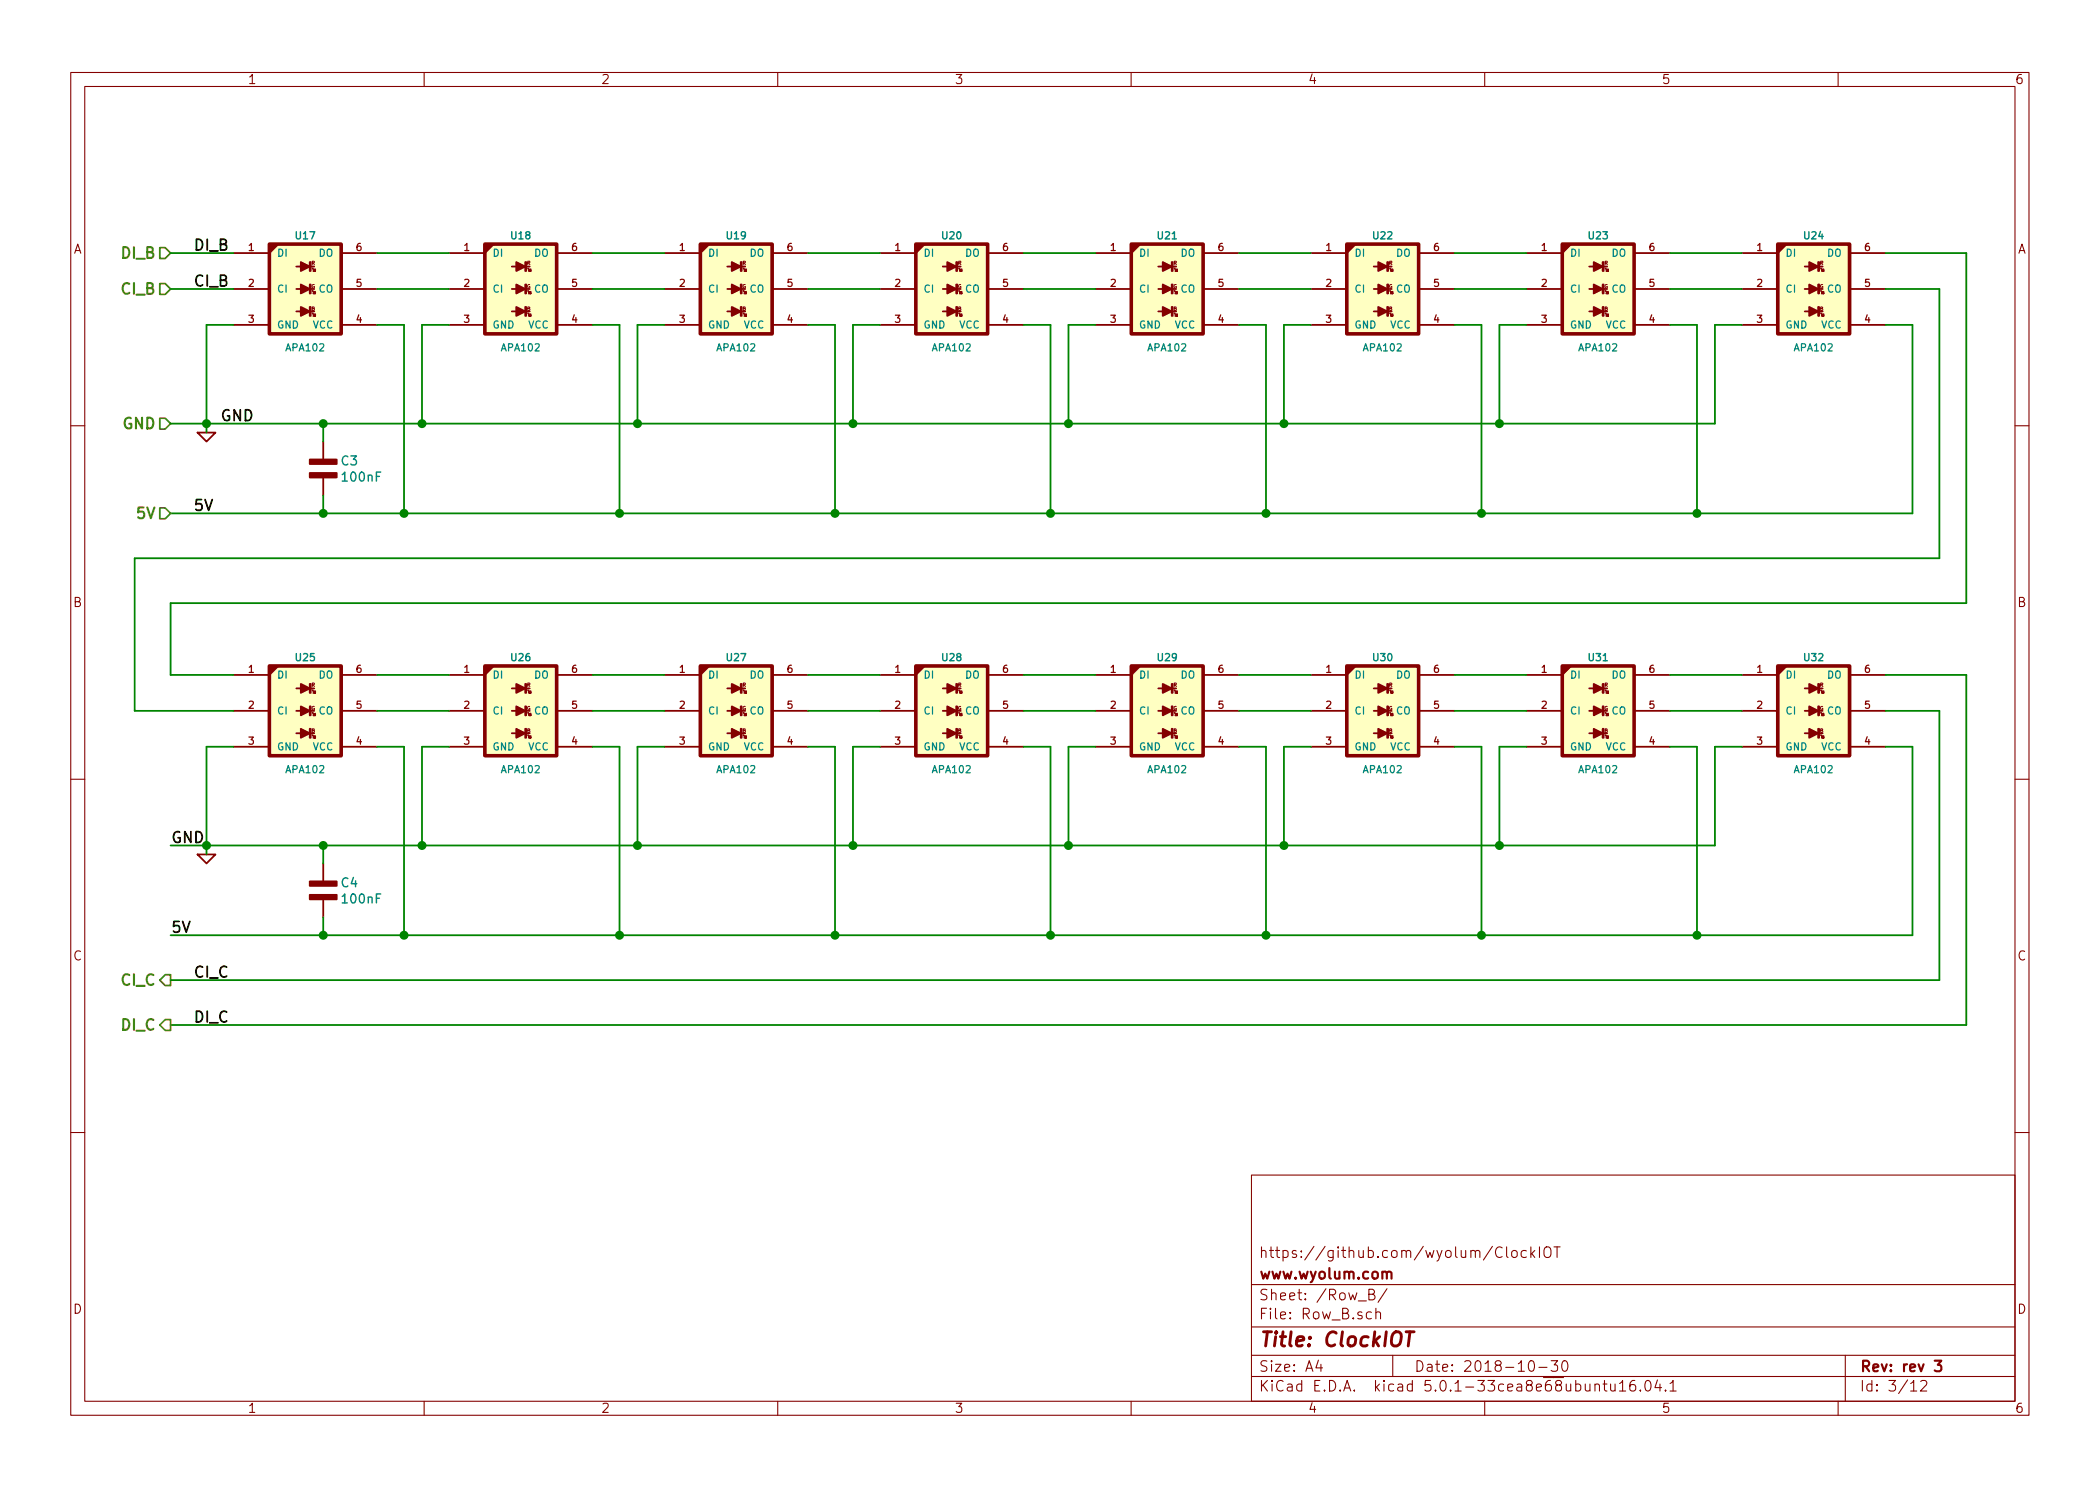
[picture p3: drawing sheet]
EESchema Schematic File Version 4
LIBS:ClockIOT-cache
EELAYER 26 0
EELAYER END
$Descr A4 11693 8268
encoding utf-8
Sheet 3 12
Title "ClockIOT"
Date "2018-10-30"
Rev "rev 3"
Comp "www.wyolum.com"
Comment1 "https://github.com/wyolum/ClockIOT"
Comment2 ""
Comment3 ""
Comment4 ""
$EndDescr
Text Label 1075 1400 0    60   ~ 0
DI_B
Text HLabel 950  2350 0    60   Input ~ 12
GND
$Comp
L ClockIOT:APA102 U17
U 1 1
P 1700 1600
AR Path="/56C2B784" Ref="U17"  Part="1" 
AR Path="/54253F7B/56C2B784" Ref="U17"  Part="1" 
F 0 "U17" H 1700 1900 40  0000 C CNB
F 1 "APA102" H 1700 1275 40  0000 C CNN
F 2 "ClockIOT_libs:APA102" H 1600 2000 60  0001 C CNN
F 3 "" H 1700 1600 60  0001 C CNN
F 4 "mfr_pn" H 1700 1600 60  0001 C CNN "manf#"
	1    1700 1600
	1    0    0    -1  
$EndComp
Text Label 1225 2350 0    60   ~ 0
GND
Text Label 1075 2850 0    60   ~ 0
5V
$Comp
L ClockIOT:GND #PWR03
U 1 1
P 1150 2400
F 0 "#PWR03" H 1150 2400 30  0001 C CNN
F 1 "GND" H 1150 2330 30  0001 C CNN
F 2 "" H 1150 2400 60  0001 C CNN
F 3 "" H 1150 2400 60  0001 C CNN
F 4 "Value" H 1150 2400 50  0001 C CNN "manf#"
	1    1150 2400
	1    0    0    -1  
$EndComp
Wire Wire Line
	1150 1800 1150 2350
Wire Wire Line
	950  2350 1150 2350
Wire Wire Line
	10800 3100 10800 1600
Wire Wire Line
	950  2850 1800 2850
Connection ~ 1150 2350
$Comp
L ClockIOT:APA102 U18
U 1 1
P 2900 1600
AR Path="/56C2B7AF" Ref="U18"  Part="1" 
AR Path="/54253F7B/56C2B7AF" Ref="U18"  Part="1" 
F 0 "U18" H 2900 1900 40  0000 C CNB
F 1 "APA102" H 2900 1275 40  0000 C CNN
F 2 "ClockIOT_libs:APA102" H 2800 2000 60  0001 C CNN
F 3 "" H 2900 1600 60  0001 C CNN
F 4 "mfr_pn" H 2900 1600 60  0001 C CNN "manf#"
	1    2900 1600
	1    0    0    -1  
$EndComp
$Comp
L ClockIOT:APA102 U19
U 1 1
P 4100 1600
AR Path="/56C2B7B7" Ref="U19"  Part="1" 
AR Path="/54253F7B/56C2B7B7" Ref="U19"  Part="1" 
F 0 "U19" H 4100 1900 40  0000 C CNB
F 1 "APA102" H 4100 1275 40  0000 C CNN
F 2 "ClockIOT_libs:APA102" H 4000 2000 60  0001 C CNN
F 3 "" H 4100 1600 60  0001 C CNN
F 4 "mfr_pn" H 4100 1600 60  0001 C CNN "manf#"
	1    4100 1600
	1    0    0    -1  
$EndComp
$Comp
L ClockIOT:APA102 U20
U 1 1
P 5300 1600
AR Path="/56C2B7BF" Ref="U20"  Part="1" 
AR Path="/54253F7B/56C2B7BF" Ref="U20"  Part="1" 
F 0 "U20" H 5300 1900 40  0000 C CNB
F 1 "APA102" H 5300 1275 40  0000 C CNN
F 2 "ClockIOT_libs:APA102" H 5200 2000 60  0001 C CNN
F 3 "" H 5300 1600 60  0001 C CNN
F 4 "mfr_pn" H 5300 1600 60  0001 C CNN "manf#"
	1    5300 1600
	1    0    0    -1  
$EndComp
$Comp
L ClockIOT:APA102 U21
U 1 1
P 6500 1600
AR Path="/56C2B7C7" Ref="U21"  Part="1" 
AR Path="/54253F7B/56C2B7C7" Ref="U21"  Part="1" 
F 0 "U21" H 6500 1900 40  0000 C CNB
F 1 "APA102" H 6500 1275 40  0000 C CNN
F 2 "ClockIOT_libs:APA102" H 6400 2000 60  0001 C CNN
F 3 "" H 6500 1600 60  0001 C CNN
F 4 "mfr_pn" H 6500 1600 60  0001 C CNN "manf#"
	1    6500 1600
	1    0    0    -1  
$EndComp
$Comp
L ClockIOT:APA102 U22
U 1 1
P 7700 1600
AR Path="/56C2B7CF" Ref="U22"  Part="1" 
AR Path="/54253F7B/56C2B7CF" Ref="U22"  Part="1" 
F 0 "U22" H 7700 1900 40  0000 C CNB
F 1 "APA102" H 7700 1275 40  0000 C CNN
F 2 "ClockIOT_libs:APA102" H 7600 2000 60  0001 C CNN
F 3 "" H 7700 1600 60  0001 C CNN
F 4 "mfr_pn" H 7700 1600 60  0001 C CNN "manf#"
	1    7700 1600
	1    0    0    -1  
$EndComp
$Comp
L ClockIOT:APA102 U23
U 1 1
P 8900 1600
AR Path="/56C2B7D7" Ref="U23"  Part="1" 
AR Path="/54253F7B/56C2B7D7" Ref="U23"  Part="1" 
F 0 "U23" H 8900 1900 40  0000 C CNB
F 1 "APA102" H 8900 1275 40  0000 C CNN
F 2 "ClockIOT_libs:APA102" H 8800 2000 60  0001 C CNN
F 3 "" H 8900 1600 60  0001 C CNN
F 4 "mfr_pn" H 8900 1600 60  0001 C CNN "manf#"
	1    8900 1600
	1    0    0    -1  
$EndComp
$Comp
L ClockIOT:APA102 U24
U 1 1
P 10100 1600
AR Path="/56C2B7DF" Ref="U24"  Part="1" 
AR Path="/54253F7B/56C2B7DF" Ref="U24"  Part="1" 
F 0 "U24" H 10100 1900 40  0000 C CNB
F 1 "APA102" H 10100 1275 40  0000 C CNN
F 2 "ClockIOT_libs:APA102" H 10000 2000 60  0001 C CNN
F 3 "" H 10100 1600 60  0001 C CNN
F 4 "mfr_pn" H 10100 1600 60  0001 C CNN "manf#"
	1    10100 1600
	1    0    0    -1  
$EndComp
Wire Wire Line
	2100 1400 2500 1400
Wire Wire Line
	3300 1400 3700 1400
Wire Wire Line
	2100 1600 2500 1600
Wire Wire Line
	3300 1600 3700 1600
Wire Wire Line
	4500 1400 4900 1400
Wire Wire Line
	4500 1600 4900 1600
Wire Wire Line
	5700 1400 6100 1400
Wire Wire Line
	5700 1600 6100 1600
Wire Wire Line
	6900 1400 7300 1400
Wire Wire Line
	6900 1600 7300 1600
Wire Wire Line
	8100 1400 8500 1400
Wire Wire Line
	8100 1600 8500 1600
Wire Wire Line
	9300 1400 9700 1400
Wire Wire Line
	9300 1600 9700 1600
Wire Wire Line
	1300 1800 1150 1800
Wire Wire Line
	2500 1800 2350 1800
Wire Wire Line
	2350 1800 2350 2350
Connection ~ 2350 2350
Wire Wire Line
	2100 1800 2250 1800
Wire Wire Line
	2250 1800 2250 2850
Connection ~ 2250 2850
Wire Wire Line
	3300 1800 3450 1800
Wire Wire Line
	3450 1800 3450 2850
Connection ~ 3450 2850
Wire Wire Line
	3700 1800 3550 1800
Wire Wire Line
	3550 1800 3550 2350
Connection ~ 3550 2350
Wire Wire Line
	4500 1800 4650 1800
Wire Wire Line
	4650 1800 4650 2850
Connection ~ 4650 2850
Wire Wire Line
	4900 1800 4750 1800
Wire Wire Line
	4750 1800 4750 2350
Connection ~ 4750 2350
Wire Wire Line
	5700 1800 5850 1800
Wire Wire Line
	5850 1800 5850 2850
Connection ~ 5850 2850
Wire Wire Line
	6100 1800 5950 1800
Wire Wire Line
	5950 1800 5950 2350
Connection ~ 5950 2350
Wire Wire Line
	6900 1800 7050 1800
Wire Wire Line
	7050 1800 7050 2850
Connection ~ 7050 2850
Wire Wire Line
	7300 1800 7150 1800
Wire Wire Line
	7150 1800 7150 2350
Connection ~ 7150 2350
Wire Wire Line
	8100 1800 8250 1800
Wire Wire Line
	8250 1800 8250 2850
Connection ~ 8250 2850
Wire Wire Line
	8500 1800 8350 1800
Wire Wire Line
	8350 1800 8350 2350
Connection ~ 8350 2350
Wire Wire Line
	9300 1800 9450 1800
Wire Wire Line
	9450 1800 9450 2850
Wire Wire Line
	9700 1800 9550 1800
Wire Wire Line
	9550 1800 9550 2350
Wire Wire Line
	10500 1800 10650 1800
Wire Wire Line
	10650 1800 10650 2850
Connection ~ 9450 2850
Wire Wire Line
	10800 1600 10500 1600
Wire Wire Line
	10500 1400 10950 1400
Wire Wire Line
	10950 1400 10950 3350
Wire Wire Line
	10950 3350 950  3350
Text HLabel 950  1400 0    60   Input ~ 12
DI_B
Text HLabel 950  1600 0    60   Input ~ 12
CI_B
Wire Wire Line
	1300 1400 950  1400
Wire Wire Line
	1300 1600 950  1600
Text Label 1075 1600 0    60   ~ 0
CI_B
Text HLabel 950  5450 0    60   Output ~ 12
CI_C
$Comp
L ClockIOT:APA102 U25
U 1 1
P 1700 3950
AR Path="/5A4C8085" Ref="U25"  Part="1" 
AR Path="/54253F7B/5A4C8085" Ref="U25"  Part="1" 
F 0 "U25" H 1700 4250 40  0000 C CNB
F 1 "APA102" H 1700 3625 40  0000 C CNN
F 2 "ClockIOT_libs:APA102" H 1600 4350 60  0001 C CNN
F 3 "" H 1700 3950 60  0001 C CNN
F 4 "mfr_pn" H 1700 3950 60  0001 C CNN "manf#"
	1    1700 3950
	1    0    0    -1  
$EndComp
Text Label 950  4700 0    60   ~ 0
GND
Text Label 950  5200 0    60   ~ 0
5V
Text Label 1075 5450 0    60   ~ 0
CI_C
$Comp
L ClockIOT:GND #PWR04
U 1 1
P 1150 4750
F 0 "#PWR04" H 1150 4750 30  0001 C CNN
F 1 "GND" H 1150 4680 30  0001 C CNN
F 2 "" H 1150 4750 60  0001 C CNN
F 3 "" H 1150 4750 60  0001 C CNN
F 4 "Value" H 1150 4750 50  0001 C CNN "manf#"
	1    1150 4750
	1    0    0    -1  
$EndComp
Wire Wire Line
	1150 4150 1150 4700
Wire Wire Line
	950  5450 10800 5450
Wire Wire Line
	950  4700 1150 4700
Wire Wire Line
	10800 5450 10800 3950
Wire Wire Line
	950  5200 1800 5200
Connection ~ 1150 4700
$Comp
L ClockIOT:APA102 U26
U 1 1
P 2900 3950
AR Path="/5A4C809D" Ref="U26"  Part="1" 
AR Path="/54253F7B/5A4C809D" Ref="U26"  Part="1" 
F 0 "U26" H 2900 4250 40  0000 C CNB
F 1 "APA102" H 2900 3625 40  0000 C CNN
F 2 "ClockIOT_libs:APA102" H 2800 4350 60  0001 C CNN
F 3 "" H 2900 3950 60  0001 C CNN
F 4 "mfr_pn" H 2900 3950 60  0001 C CNN "manf#"
	1    2900 3950
	1    0    0    -1  
$EndComp
$Comp
L ClockIOT:APA102 U27
U 1 1
P 4100 3950
AR Path="/5A4C80A4" Ref="U27"  Part="1" 
AR Path="/54253F7B/5A4C80A4" Ref="U27"  Part="1" 
F 0 "U27" H 4100 4250 40  0000 C CNB
F 1 "APA102" H 4100 3625 40  0000 C CNN
F 2 "ClockIOT_libs:APA102" H 4000 4350 60  0001 C CNN
F 3 "" H 4100 3950 60  0001 C CNN
F 4 "mfr_pn" H 4100 3950 60  0001 C CNN "manf#"
	1    4100 3950
	1    0    0    -1  
$EndComp
$Comp
L ClockIOT:APA102 U28
U 1 1
P 5300 3950
AR Path="/5A4C80AB" Ref="U28"  Part="1" 
AR Path="/54253F7B/5A4C80AB" Ref="U28"  Part="1" 
F 0 "U28" H 5300 4250 40  0000 C CNB
F 1 "APA102" H 5300 3625 40  0000 C CNN
F 2 "ClockIOT_libs:APA102" H 5200 4350 60  0001 C CNN
F 3 "" H 5300 3950 60  0001 C CNN
F 4 "mfr_pn" H 5300 3950 60  0001 C CNN "manf#"
	1    5300 3950
	1    0    0    -1  
$EndComp
$Comp
L ClockIOT:APA102 U29
U 1 1
P 6500 3950
AR Path="/5A4C80B2" Ref="U29"  Part="1" 
AR Path="/54253F7B/5A4C80B2" Ref="U29"  Part="1" 
F 0 "U29" H 6500 4250 40  0000 C CNB
F 1 "APA102" H 6500 3625 40  0000 C CNN
F 2 "ClockIOT_libs:APA102" H 6400 4350 60  0001 C CNN
F 3 "" H 6500 3950 60  0001 C CNN
F 4 "mfr_pn" H 6500 3950 60  0001 C CNN "manf#"
	1    6500 3950
	1    0    0    -1  
$EndComp
$Comp
L ClockIOT:APA102 U30
U 1 1
P 7700 3950
AR Path="/5A4C80B9" Ref="U30"  Part="1" 
AR Path="/54253F7B/5A4C80B9" Ref="U30"  Part="1" 
F 0 "U30" H 7700 4250 40  0000 C CNB
F 1 "APA102" H 7700 3625 40  0000 C CNN
F 2 "ClockIOT_libs:APA102" H 7600 4350 60  0001 C CNN
F 3 "" H 7700 3950 60  0001 C CNN
F 4 "mfr_pn" H 7700 3950 60  0001 C CNN "manf#"
	1    7700 3950
	1    0    0    -1  
$EndComp
$Comp
L ClockIOT:APA102 U31
U 1 1
P 8900 3950
AR Path="/5A4C80C0" Ref="U31"  Part="1" 
AR Path="/54253F7B/5A4C80C0" Ref="U31"  Part="1" 
F 0 "U31" H 8900 4250 40  0000 C CNB
F 1 "APA102" H 8900 3625 40  0000 C CNN
F 2 "ClockIOT_libs:APA102" H 8800 4350 60  0001 C CNN
F 3 "" H 8900 3950 60  0001 C CNN
F 4 "mfr_pn" H 8900 3950 60  0001 C CNN "manf#"
	1    8900 3950
	1    0    0    -1  
$EndComp
$Comp
L ClockIOT:APA102 U32
U 1 1
P 10100 3950
AR Path="/5A4C80C7" Ref="U32"  Part="1" 
AR Path="/54253F7B/5A4C80C7" Ref="U32"  Part="1" 
F 0 "U32" H 10100 4250 40  0000 C CNB
F 1 "APA102" H 10100 3625 40  0000 C CNN
F 2 "ClockIOT_libs:APA102" H 10000 4350 60  0001 C CNN
F 3 "" H 10100 3950 60  0001 C CNN
F 4 "mfr_pn" H 10100 3950 60  0001 C CNN "manf#"
	1    10100 3950
	1    0    0    -1  
$EndComp
Wire Wire Line
	2100 3750 2500 3750
Wire Wire Line
	3300 3750 3700 3750
Wire Wire Line
	2100 3950 2500 3950
Wire Wire Line
	3300 3950 3700 3950
Wire Wire Line
	4500 3750 4900 3750
Wire Wire Line
	4500 3950 4900 3950
Wire Wire Line
	5700 3750 6100 3750
Wire Wire Line
	5700 3950 6100 3950
Wire Wire Line
	6900 3750 7300 3750
Wire Wire Line
	6900 3950 7300 3950
Wire Wire Line
	8100 3750 8500 3750
Wire Wire Line
	8100 3950 8500 3950
Wire Wire Line
	9300 3750 9700 3750
Wire Wire Line
	9300 3950 9700 3950
Wire Wire Line
	1300 4150 1150 4150
Wire Wire Line
	2500 4150 2350 4150
Wire Wire Line
	2350 4150 2350 4700
Connection ~ 2350 4700
Wire Wire Line
	2100 4150 2250 4150
Wire Wire Line
	2250 4150 2250 5200
Connection ~ 2250 5200
Wire Wire Line
	3300 4150 3450 4150
Wire Wire Line
	3450 4150 3450 5200
Connection ~ 3450 5200
Wire Wire Line
	3700 4150 3550 4150
Wire Wire Line
	3550 4150 3550 4700
Connection ~ 3550 4700
Wire Wire Line
	4500 4150 4650 4150
Wire Wire Line
	4650 4150 4650 5200
Connection ~ 4650 5200
Wire Wire Line
	4900 4150 4750 4150
Wire Wire Line
	4750 4150 4750 4700
Connection ~ 4750 4700
Wire Wire Line
	5700 4150 5850 4150
Wire Wire Line
	5850 4150 5850 5200
Connection ~ 5850 5200
Wire Wire Line
	6100 4150 5950 4150
Wire Wire Line
	5950 4150 5950 4700
Connection ~ 5950 4700
Wire Wire Line
	6900 4150 7050 4150
Wire Wire Line
	7050 4150 7050 5200
Connection ~ 7050 5200
Wire Wire Line
	7300 4150 7150 4150
Wire Wire Line
	7150 4150 7150 4700
Connection ~ 7150 4700
Wire Wire Line
	8100 4150 8250 4150
Wire Wire Line
	8250 4150 8250 5200
Connection ~ 8250 5200
Wire Wire Line
	8500 4150 8350 4150
Wire Wire Line
	8350 4150 8350 4700
Connection ~ 8350 4700
Wire Wire Line
	9300 4150 9450 4150
Wire Wire Line
	9450 4150 9450 5200
Wire Wire Line
	9700 4150 9550 4150
Wire Wire Line
	9550 4150 9550 4700
Wire Wire Line
	10500 4150 10650 4150
Wire Wire Line
	10650 4150 10650 5200
Connection ~ 9450 5200
Wire Wire Line
	10800 3950 10500 3950
Wire Wire Line
	10500 3750 10950 3750
Wire Wire Line
	10950 3750 10950 5700
Wire Wire Line
	10950 5700 950  5700
Text HLabel 950  5700 0    60   Output ~ 12
DI_C
Wire Wire Line
	1300 3750 950  3750
Text Label 1075 5700 0    60   ~ 0
DI_C
Wire Wire Line
	950  3750 950  3350
Wire Wire Line
	750  3100 750  3950
Wire Wire Line
	750  3100 10800 3100
Wire Wire Line
	750  3950 1300 3950
Text HLabel 950  2850 0    60   Input ~ 12
5V
$Comp
L ClockIOT:C_NP C3
U 1 1
P 1800 2600
F 0 "C3" H 1893 2645 50  0000 L CNN
F 1 "100nF" H 1893 2555 50  0000 L CNN
F 2 "ClockIOT_libs:c_0805" H 1800 2600 60  0001 C CNN
F 3 "" H 1800 2600 60  0000 C CNN
F 4 "Value" H 1800 2600 50  0001 C CNN "manf#"
	1    1800 2600
	1    0    0    -1  
$EndComp
Wire Wire Line
	1800 2350 1800 2450
Connection ~ 1800 2350
Wire Wire Line
	1800 2850 1800 2750
Connection ~ 1800 2850
$Comp
L ClockIOT:C_NP C4
U 1 1
P 1800 4950
F 0 "C4" H 1893 4995 50  0000 L CNN
F 1 "100nF" H 1893 4905 50  0000 L CNN
F 2 "ClockIOT_libs:c_0805" H 1800 4950 60  0001 C CNN
F 3 "" H 1800 4950 60  0000 C CNN
F 4 "Value" H 1800 4950 50  0001 C CNN "manf#"
	1    1800 4950
	1    0    0    -1  
$EndComp
Wire Wire Line
	1800 4700 1800 4800
Connection ~ 1800 4700
Wire Wire Line
	1800 5200 1800 5100
Connection ~ 1800 5200
Wire Wire Line
	1150 2350 1150 2400
Wire Wire Line
	1150 2350 1800 2350
Wire Wire Line
	2350 2350 3550 2350
Wire Wire Line
	2250 2850 3450 2850
Wire Wire Line
	3450 2850 4650 2850
Wire Wire Line
	3550 2350 4750 2350
Wire Wire Line
	4650 2850 5850 2850
Wire Wire Line
	4750 2350 5950 2350
Wire Wire Line
	5850 2850 7050 2850
Wire Wire Line
	5950 2350 7150 2350
Wire Wire Line
	7050 2850 8250 2850
Wire Wire Line
	7150 2350 8350 2350
Wire Wire Line
	8250 2850 9450 2850
Wire Wire Line
	8350 2350 9550 2350
Wire Wire Line
	9450 2850 10650 2850
Wire Wire Line
	1150 4700 1150 4750
Wire Wire Line
	1150 4700 1800 4700
Wire Wire Line
	2350 4700 3550 4700
Wire Wire Line
	2250 5200 3450 5200
Wire Wire Line
	3450 5200 4650 5200
Wire Wire Line
	3550 4700 4750 4700
Wire Wire Line
	4650 5200 5850 5200
Wire Wire Line
	4750 4700 5950 4700
Wire Wire Line
	5850 5200 7050 5200
Wire Wire Line
	5950 4700 7150 4700
Wire Wire Line
	7050 5200 8250 5200
Wire Wire Line
	7150 4700 8350 4700
Wire Wire Line
	8250 5200 9450 5200
Wire Wire Line
	8350 4700 9550 4700
Wire Wire Line
	9450 5200 10650 5200
Wire Wire Line
	1800 2350 2350 2350
Wire Wire Line
	1800 2850 2250 2850
Wire Wire Line
	1800 4700 2350 4700
Wire Wire Line
	1800 5200 2250 5200
$EndSCHEMATC
